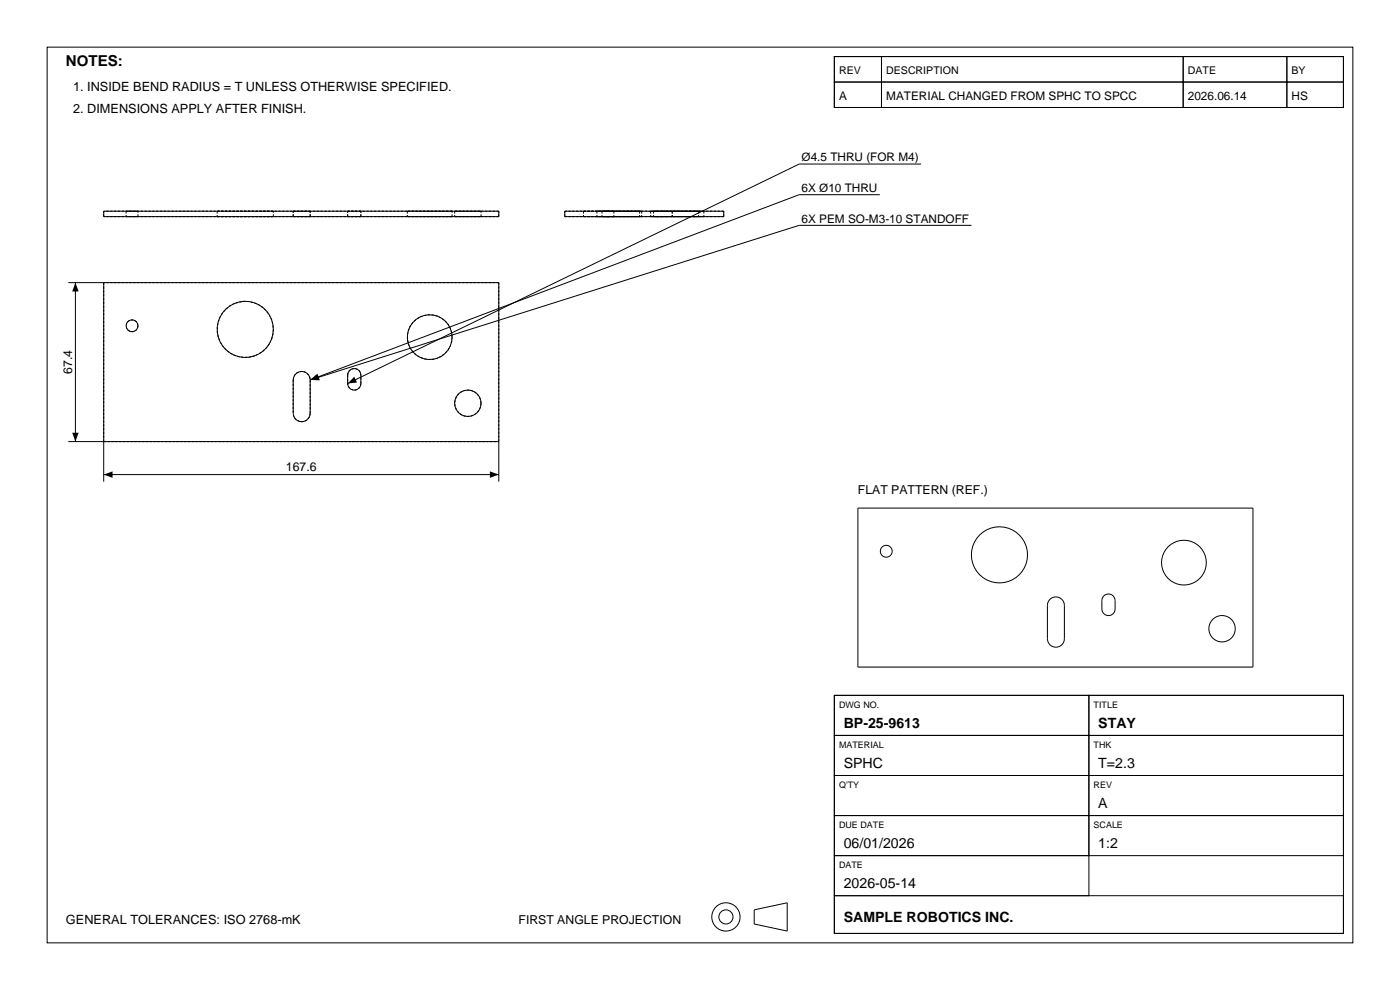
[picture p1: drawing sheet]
<svg xmlns="http://www.w3.org/2000/svg" width="297mm" height="210mm" viewBox="0 0 297 210" stroke-linecap="round" stroke-linejoin="round" font-family="sans-serif">
<g fill="none" stroke="#000" stroke-width=".21">
<path d="M10 10h277v190h-277zM177 12h10v5.4h-10zM177 17.4h10v5.4h-10zM177 12h108v10.8h-108zM187 12h64v5.4h-64zM187 17.4h64v5.4h-64zM251 12h22v5.4h-22zM251 17.4h22v5.4h-22zM273 12h12v5.4h-12zM273 17.4h12v5.4h-12zM195.4 34.8h-25.9l-95.7 46.6M14.5 59.9h91.3v42.3"/>
<path d="M16 59.9v33.8M22 44.8h83.8v1.2h-83.8zM22 59.9v42.3M119.8 44.8h33.7v1.2h-33.7zM186.7 41.3h-17.2l-103.7 39.3M206.1 47.8h-36.6l-103.7 32.8M62.5 79.5a1.8 1.8 0 0 1 2.1-.6 1.8 1.8 0 0 1 1.2 1.7v7.1a1.8 1.8 0 0 1-1.8 1.8 1.8 1.8 0 0 1-1.8-1.8v-7.1zM74.1 78.7a1.4 1.4 0 0 1 1.5-.4 1.4 1.4 0 0 1 1 1.3v1.8a1.4 1.4 0 0 1-1.4 1.4 1.4 1.4 0 0 1-1.4-1.4v-1.8zM14.5 93.7h91.3M22 100.7h83.8M182 107.8h83.8v33.7h-83.8zM222.7 127.1a1.8 1.8 0 0 1 2-.3 1.8 1.8 0 0 1 1.1 1.6v7.1a1.8 1.8 0 0 1-1.8 1.8 1.8 1.8 0 0 1-1.8-1.8v-7.1l.1-.7z"/>
<path d="M234.2 126.4a1.4 1.4 0 0 1 1.5-.3 1.4 1.4 0 0 1 .9 1.3v1.8a1.4 1.4 0 0 1-1.4 1.4 1.4 1.4 0 0 1-1.4-1.4v-2.1zM177 147.5h54v8.5h-54zM177 156h54v8.5h-54zM177 147.5h108v50.5h-108zM231 147.5h54v8.5h-54zM231 156h54v8.5h-54zM177 164.5h54v8.5h-54zM177 173h54v8.5h-54zM231 164.5h54v8.5h-54zM231 173h54v8.5h-54zM160 193l7-1.5v6l-7-1.5zM177 181.5h54v8.5h-54z"/>
<path d="M177 190h108v8h-108z"/>
<circle cx="28" cy="69.1" r="1.26"/>
<circle cx="52" cy="69.9" r="6"/>
<circle cx="91.2" cy="71.5" r="4.7"/>
<circle cx="99.3" cy="85.5" r="2.8"/>
<circle cx="188" cy="116.9" r="1.26"/>
<circle cx="212" cy="117.7" r="6"/>
<circle cx="251.2" cy="119.3" r="4.7"/>
<circle cx="259.3" cy="133.4" r="2.8"/>
<circle cx="154" cy="194.5" r="3"/>
<circle cx="154" cy="194.5" r="1.5"/>
</g>
<g fill="none" stroke="#000" stroke-width=".21" stroke-dasharray=".5 .3" stroke-linecap="butt">
<path d="M22 46v-1.2M22 59.9v33.8M26.8 46h2.5M26.8 44.8h2.5M26.8 44.8v1.2M29.3 46h-2.5M29.3 44.8h-2.5M29.3 46v-1.2M46.1 46h11.9M46.1 44.8h11.9M46.1 44.8v1.2M58 46h-11.9"/>
<path d="M58 44.8h-11.9M58 46v-1.2M62.2 46h3.6M62.2 44.8h3.6M62.2 46v-1.2M65.8 46h-3.6M65.8 44.8h-3.6M65.8 46v-1.2M73.8 46h2.8M73.8 44.8h2.8M73.8 46v-1.2M76.6 46h-2.8"/>
<path d="M76.6 44.8h-2.8M76.6 46v-1.2M86.4 46h9.5M86.4 44.8h9.5M86.4 44.8v1.2M95.9 46h-9.5M95.9 44.8h-9.5M95.9 46v-1.2M96.5 46h5.6M96.5 44.8h5.6M96.5 44.8v1.2M102.1 46h-5.6"/>
<path d="M102.1 44.8h-5.6M102.1 46v-1.2M105.8 46v-1.2M105.8 46h-83.8M105.8 44.8h-83.8M105.8 59.9h-83.8M119.8 46v-1.2M123.8 46h5.9M123.8 44.8h5.9M123.8 44.8v1.2M126.6 46h4.8M126.6 44.8h4.8"/>
<path d="M126.6 44.8v1.2M127.7 46h1.3M127.7 44.8h1.3M127.7 44.8v1.2M129 46h1.2M129 44.8h1.2M129.7 46h6M129.7 44.8h6M130.2 46h-2.5M130.2 44.8h-2.5M130.2 44.8v1.2M131.4 46h4.7"/>
<path d="M131.4 44.8h4.7M135.7 46h-11.9M135.7 44.8h-11.9M135.7 44.8v1.2M136.1 46h-9.5M136.1 44.8h-9.5M136.1 44.8v1.2M138 46h1.4M138 44.8h1.4M138 44.8v1.2M138.7 46h1.8M138.7 44.8h1.8"/>
<path d="M138.7 44.8v1.2M139.4 46h1.8M139.4 46h-1.4M139.4 44.8h1.8M139.4 44.8h-1.4M140.5 46h7M140.5 46h-1.8M140.5 44.8h7M140.5 44.8h-1.8M141.2 46h1.4M141.2 46h-1.8M141.2 44.8h1.4"/>
<path d="M141.2 44.8h-1.8M142.6 46h2.8M142.6 44.8h2.8M142.6 44.8v1.2M142.6 46h-1.4M142.6 44.8h-1.4M145.4 46h2.8M145.4 44.8h2.8M147.5 46h1.8M147.5 46h-7M147.5 44.8h1.8M147.5 44.8h-7"/>
<path d="M148.2 46h-5.6M148.2 44.8h-5.6M148.2 44.8v1.2M149.3 46h-1.8M149.3 44.8h-1.8M149.3 44.8v1.2M153.5 46v-1.2M153.5 46h-33.7M153.5 44.8h-33.7M29.3 69.1a1.26 1.26 0 0 1-1.8 1.2 1.26 1.26 0 0 1-.4-2.1 1.26 1.26 0 0 1 2.1 .4l.1 .5M58 69.9a6 6 0 0 1-8.6 5.3 6 6 0 0 1-.9-10.1 6 6 0 0 1 9.4 3.7l.1 1.1M73.8 79.6v1.8"/>
<path d="M73.8 79.6a1.4 1.4 0 0 1 1.4-1.4 1.4 1.4 0 0 1 1.4 1.4M95.9 71.5a4.7 4.7 0 0 1-6.8 4.3 4.7 4.7 0 0 1-.8-8 4.7 4.7 0 0 1 7.5 2.8l.1 .9M22 93.7h83.8M62.2 80.6v7.1M62.2 80.6a1.8 1.8 0 0 1 1.8-1.8 1.8 1.8 0 0 1 1.8 1.8M65.8 87.7a1.8 1.8 0 0 1-1.8 1.8 1.8 1.8 0 0 1-1.8-1.8M65.8 87.7v-7.1M76.6 81.4a1.4 1.4 0 0 1-1.4 1.4 1.4 1.4 0 0 1-1.4-1.4M76.6 81.4v-1.8M102.1 85.5a2.8 2.8 0 0 1-4 2.6 2.8 2.8 0 0 1-.6-4.7 2.8 2.8 0 0 1 4.5 1.4l.1 .7M105.8 93.7v-33.8"/>
</g>
<path d="M16 59.9l.7 1.9h-1.4zM15.3 91.8h1.4l-.7 1.9zM65.8 80.6l1.5-1.3 .5 1.3zM65.8 80.6l1.6-1.2 .4 1.3zM75.1 79.9l.6 1.2-1.9 .3zM22 100.7l1.9-.7v1.4zM103.9 100l1.9 .7-1.9 .7z" fill="#000"/>
<text font-size="3.2" x="14" y="14">NOTES:</text>
<g font-size="3">
<text x="179" y="154.4">BP-25-9613</text>
<text x="233" y="154.4">STAY</text>
<text x="179" y="162.9">SPHC</text>
<text x="233" y="162.9">T=2.3</text>
<text x="233" y="171.4">A</text>
<text x="179" y="179.9">06/01/2026</text>
<text x="233" y="179.9">1:2</text>
<text x="179" y="188.4">2026-05-14</text>
<text x="179" y="195.5">SAMPLE ROBOTICS INC.</text>
</g>
<g font-size="2.7">
<text x="15.5" y="19.2">1. INSIDE BEND RADIUS = T UNLESS OTHERWISE SPECIFIED.</text>
<text x="15.5" y="24">2. DIMENSIONS APPLY AFTER FINISH.</text>
<text x="14" y="196">GENERAL TOLERANCES: ISO 2768-mK</text>
</g>
<g font-size="2.6">
<text x="15.3" y="79.3" transform="rotate(-90 15.3 79.3)">67.4</text>
<text x="60.7" y="100">167.6</text>
<text x="182" y="104.8">FLAT PATTERN (REF.)</text>
<text x="110" y="196">FIRST ANGLE PROJECTION</text>
</g>
<g font-size="2.5">
<text x="178" y="21.2">A</text>
<text x="188" y="21.2">MATERIAL CHANGED FROM SPHC TO SPCC</text>
<text x="252" y="21.2">2026.06.14</text>
<text x="274" y="21.2">HS</text>
<text x="170" y="34.2">Ø4.5 THRU (FOR M4)</text>
<text x="170" y="40.7">6X Ø10 THRU</text>
<text x="170" y="47.2">6X PEM SO-M3-10 STANDOFF</text>
</g>
<g font-size="2.3">
<text x="178" y="15.8">REV</text>
<text x="188" y="15.8">DESCRIPTION</text>
<text x="252" y="15.8">DATE</text>
<text x="274" y="15.8">BY</text>
</g>
<g font-size="1.9">
<text x="178" y="150.1">DWG NO.</text>
<text x="232" y="150.1">TITLE</text>
<text x="178" y="158.6">MATERIAL</text>
<text x="232" y="158.6">THK</text>
<text x="178" y="167.1">Q'TY</text>
<text x="232" y="167.1">REV</text>
<text x="178" y="175.6">DUE DATE</text>
<text x="232" y="175.6">SCALE</text>
<text x="178" y="184.1">DATE</text>
</g>
</svg>
